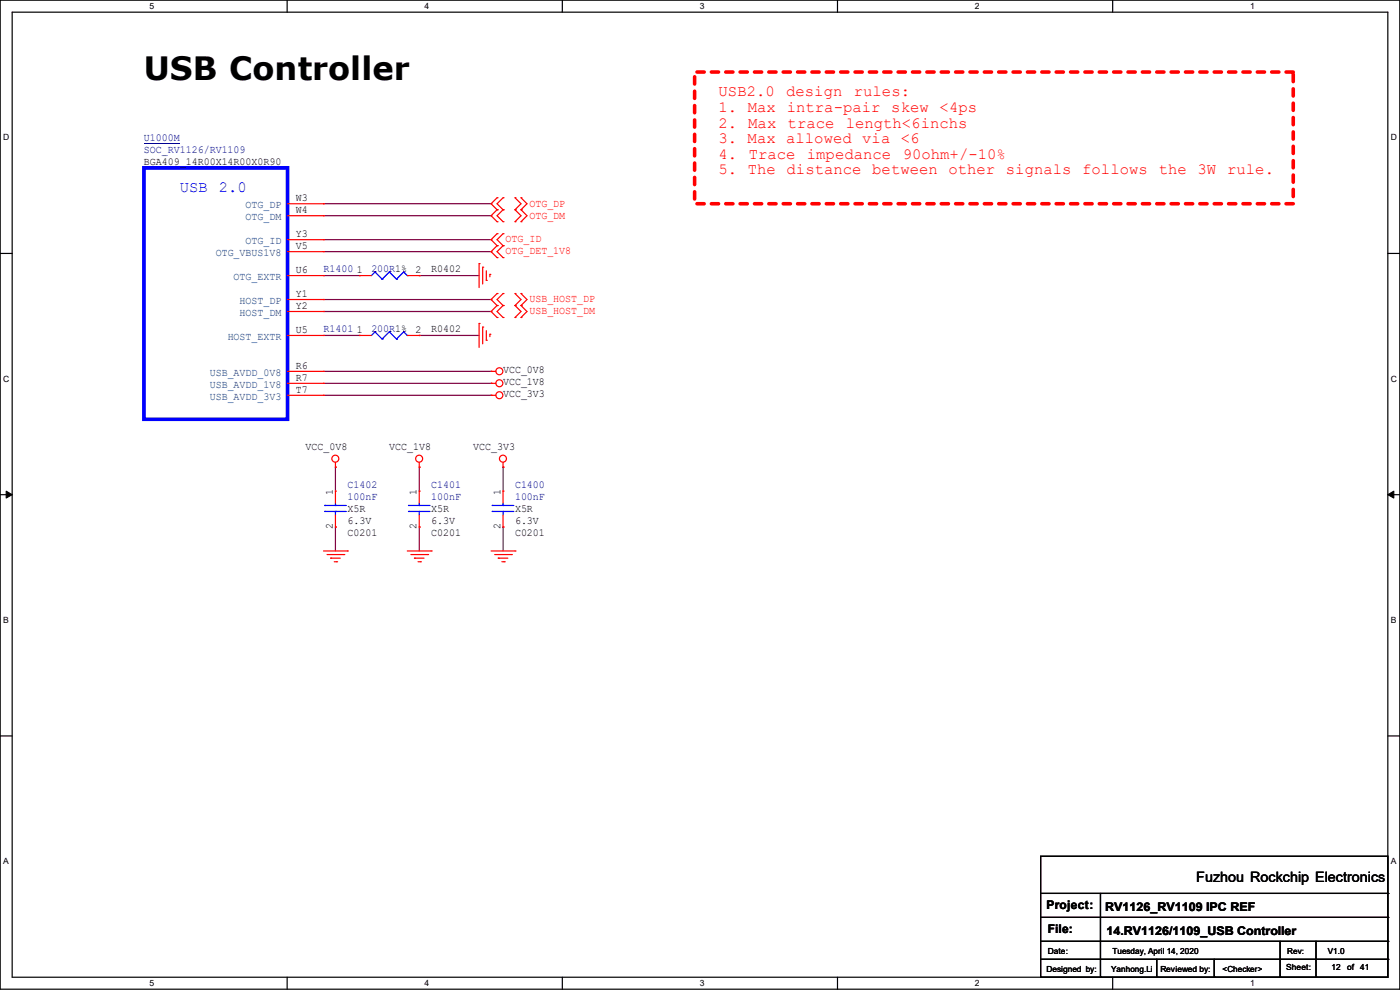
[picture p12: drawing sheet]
<svg xmlns="http://www.w3.org/2000/svg" width="297mm" height="210mm" viewBox="0 0 297 210" stroke-linecap="round" stroke-linejoin="round" font-family="sans-serif">
<path d="M0 0h297v209.8h-297zM2.6 2.6h291.8v204.7h-291.8z" fill="none" stroke="#000" stroke-width=".25"/>
<g fill="#fff">
<path d="M31.7 .3h1v2h-1z"/>
<path d="M31.7 207.6h1v1.9h-1z"/>
</g>
<path d="M60.9 0v2.6M60.9 207.3v2.5" fill="none" stroke="#000" stroke-width=".25"/>
<g fill="#fff">
<path d="M90.1 .3h1v2h-1z"/>
<path d="M90.1 207.6h1v1.9h-1z"/>
</g>
<path d="M119.3 0v2.6M119.3 207.3v2.5" fill="none" stroke="#000" stroke-width=".25"/>
<g fill="#fff">
<path d="M148.5 .3h.9v2h-.9z"/>
<path d="M148.5 207.6h.9v1.9h-.9z"/>
</g>
<path d="M177.7 0v2.6M177.7 207.3v2.5" fill="none" stroke="#000" stroke-width=".25"/>
<g fill="#fff">
<path d="M206.8 .3h1v2h-1z"/>
<path d="M206.8 207.6h1v1.9h-1z"/>
</g>
<path d="M236.1 0v2.6M236.1 207.3v2.5" fill="none" stroke="#000" stroke-width=".25"/>
<g fill="#fff">
<path d="M265.2 .3h1v2h-1z"/>
<path d="M265.2 207.6h1v1.9h-1z"/>
<path d="M.7 28.2h1.2v1.9h-1.2z"/>
<path d="M295.1 28.2h1.2v1.9h-1.2z"/>
<path d="M.7 79.3h1.2v2h-1.2z"/>
<path d="M295.1 79.3h1.2v2h-1.2z"/>
</g>
<path d="M0 53.8h2.6M294.4 53.8h2.6" fill="none" stroke="#000" stroke-width=".25"/>
<g fill="#fff">
<path d="M.7 130.5h1.2v2h-1.2z"/>
<path d="M295.1 130.5h1.1v2h-1.1z"/>
</g>
<path d="M0 104.9h2.6M294.4 104.9h2.6" fill="none" stroke="#000" stroke-width=".25"/>
<path d="M1.3 104.2l1.3 .7-1.3 .8zM294.4 104.9l1.3-.7v1.5z" fill="#000" stroke="#000" stroke-width=".21"/>
<g fill="#fff">
<path d="M.7 181.7h1.2v2h-1.2z"/>
<path d="M295.1 181.7h1.1v2h-1.1z"/>
</g>
<g fill="none" stroke="#000" stroke-width=".25">
<path d="M0 156.1h2.6M294.4 156.1h2.6M220.8 181.7h73.6v25.6h-73.6zM220.8 189.5h73.6M220.8 194.6h73.6M220.8 199.7h73.6M233.5 189.5v17.8M271.6 199.7v7.6M279.2 199.7v7.6M294.4 189.5h.1M294.4 194.6h.1M294.4 199.7h.1"/>
<path d="M220.8 203.5h73.6M233.5 207.3h.1M245.4 207.3h.1M245.4 203.5v3.8M257.6 207.3h.1M257.6 203.5v3.8M271.6 207.3h.1M279.2 207.3h.1M294.4 203.5h.1"/>
</g>
<path d="M147.4 15.3h127v27.9h-127z" fill="none" stroke="#f00" stroke-width=".76" stroke-dasharray="1.5 1.5"/>
<g fill="none" stroke="#800040" stroke-width=".25">
<path d="M68.6 50.8h35.6M68.6 53.4h35.6M68.6 58.5h7.6M68.6 45.8h35.6M68.6 43.2h35.6M76.2 58.5h.1M88.9 58.5h.1M88.9 58.5h12.7M104.2 50.8h.1M104.2 53.4h.1M104.2 45.8h.1M104.2 43.2h.1"/>
<path d="M68.6 78.8h35.6M68.6 63.5h35.6M68.6 71.2h7.6M68.6 66.1h35.6M76.2 71.2h.1M88.9 71.2h.1M88.9 71.2h12.7M104.2 78.8h.1M104.2 63.5h.1M104.2 66.1h.1M68.6 81.3h35.6M68.6 83.9h35.6"/>
<path d="M71.2 99.1h.1M71.2 99.1v5.1M88.9 99.1h.1M88.9 99.1v5.1M104.2 81.3h.1M104.2 83.9h.1M106.7 99.1h.1M106.7 99.1v5.1M71.2 111.8h.1M71.2 111.8v5.1M88.9 111.8h.1M88.9 111.8v5.1"/>
<path d="M106.7 111.8h.1M106.7 111.8v5.1"/>
</g>
<g fill="none" stroke="#f00" stroke-width=".25">
<path d="M61 58.5h7.6M61 45.8h7.6M61 43.2h7.6M61 50.8h7.6M61 53.4h7.6M68.6 45.8h.1M68.6 43.2h.1M68.6 50.8h.1M68.6 58.5h.1M68.6 53.4h.1M76.2 58.5h.1M76.2 58.5h2.6"/>
<path d="M86.4 58.5h2.5M88.9 58.5h.1M101.6 55.9h.1M101.6 55.9v5.1M102.4 56.7h.1M102.4 56.7v3.5M103.2 59.5h.1M103.2 57.4v2.1M103.9 58.2h.1M103.9 58.2v.5M105.5 49.6h.1M105.5 52.1h.1"/>
<path d="M105.5 54.7h.1M105.5 44.5h.1M105.5 47h.1M105.5 42h.1M105.5 49.6l-1.3 1.2 1.3 1.3M105.5 52.1l-1.3 1.3 1.3 1.3M105.5 44.5l-1.3 1.3 1.3 1.2M105.5 42l-1.3 1.2 1.3 1.3M106.7 52.1h.1M106.7 49.6h.1M106.7 54.7h.1M106.7 47h.1"/>
<path d="M106.7 44.5h.1M106.7 42h.1M106.7 49.6l-1.2 1.2 1.2 1.3M106.7 52.1l-1.2 1.3 1.2 1.3M106.7 44.5l-1.2 1.3 1.2 1.2M106.7 42l-1.2 1.2 1.2 1.3M109.3 47h.1M109.3 44.5h.1M109.3 42h.1M109.3 44.5l1.2 1.3-1.2 1.2M109.3 42l1.2 1.2-1.2 1.3M110.5 47h.1"/>
<path d="M110.5 44.5h.1M110.5 42h.1M110.5 42l1.3 1.2-1.3 1.3M110.5 44.5l1.3 1.3-1.3 1.2M61 78.8h7.6M61 71.2h7.6M61 66.1h7.6M61 63.5h7.6M68.6 66.1h.1M68.6 63.5h.1M68.6 78.8h.1M68.6 71.2h.1"/>
<path d="M76.2 71.2h.1M76.2 71.2h2.6M86.4 71.2h2.5M88.9 71.2h.1M101.6 68.6h.1M101.6 68.6v5.1M102.4 69.4h.1M102.4 69.4v3.5M103.2 72.2h.1M103.2 70.1v2.1M103.9 70.9h.1M103.9 70.9v.5"/>
<path d="M104.2 78.8h.1M104.2 78.8h1M105.5 64.8h.1M105.5 67.4h.1M105.5 62.3h.1M105.5 64.8l-1.3 1.3 1.3 1.3M105.5 62.3l-1.3 1.2 1.3 1.3M106.7 67.4h.1M106.7 64.8h.1M106.7 62.3h.1M106.7 64.8l-1.2 1.3 1.2 1.3M106.7 62.3l-1.2 1.2 1.2 1.3"/>
<path d="M109.3 67.4h.1M109.3 64.8h.1M109.3 62.3h.1M109.3 64.8l1.2 1.3-1.2 1.3M109.3 62.3l1.2 1.2-1.2 1.3M110.5 67.4h.1M110.5 64.8h.1M110.5 62.3h.1M110.5 64.8l1.3 1.3-1.3 1.3M110.5 62.3l1.3 1.2-1.3 1.3M61 81.3h7.6M61 83.9h7.6"/>
<path d="M68.6 83.9h.1M68.6 81.3h.1M71.2 99.1h.1M71.2 98.1v1M88.9 99.1h.1M88.9 98.1v1M104.2 81.3h.1M104.2 83.9h.1M104.2 81.3h1M104.2 83.9h1M106.7 99.1h.1M106.7 98.1v1"/>
<path d="M68.6 116.9h5.1M69.4 117.6h3.5M70.1 118.4h.1M70.1 118.4h2.1M70.9 119.2h.5M71.2 104.2h.1M71.2 111.8h.1M71.2 104.2v2.5M71.2 109.3v2.5M71.4 119.2h.1M72.9 117.6h.1M73.7 116.9h.1"/>
<path d="M86.4 116.9h5.1M87.2 117.6h3.5M87.9 118.4h.1M87.9 118.4h2.1M88.7 119.2h.5M88.9 104.2h.1M88.9 111.8h.1M88.9 104.2v2.5M88.9 109.3v2.5M89.2 119.2h.1M90.7 117.6h.1M91.5 116.9h.1"/>
<path d="M104.2 116.9h5.1M104.9 117.6h3.6M105.7 118.4h.1M105.7 118.4h2M106.5 119.2h.5M106.7 104.2h.1M106.7 111.8h.1M106.7 104.2v2.5M106.7 109.3v2.5M107 119.2h.1M108.5 117.6h.1M109.3 116.9h.1"/>
<circle cx="105.9" cy="78.8" r=".74"/>
<circle cx="71.1" cy="97.3" r=".74"/>
<circle cx="88.9" cy="97.3" r=".74"/>
<circle cx="105.9" cy="81.3" r=".74"/>
<circle cx="105.9" cy="83.8" r=".74"/>
<circle cx="106.7" cy="97.3" r=".74"/>
</g>
<g fill="none" stroke="#00f" stroke-width=".25">
<path d="M79.5 57.7h.1M79.5 57.7l-.7 .8M79.5 57.7l1.6 1.5M81.1 59.2h.1M82.6 57.7h.1M82.6 57.7l-1.5 1.5M82.6 57.7l1.5 1.5M84.1 59.2h.1M85.6 57.7h.1M85.6 57.7l-1.5 1.5M85.6 57.7l.8 .8M86.4 58.5h.1"/>
<path d="M79.5 70.4h.1M79.5 70.4l-.7 .8M79.5 70.4l1.6 1.5M81.1 71.9h.1M82.6 70.4h.1M82.6 70.4l-1.5 1.5M82.6 70.4l1.5 1.5M84.1 71.9h.1M85.6 70.4h.1M85.6 70.4l-1.5 1.5M85.6 70.4l.8 .8M86.4 71.2h.1"/>
<path d="M68.9 108.5h.1M68.9 107.2h.1M68.9 108.5h4.5M68.9 107.2h4.5M71.2 107.2h.1M71.2 108.5h.1M71.2 106.7v.5M71.2 108.5v.8M86.7 108.5h.1M86.7 107.2h.1M86.7 108.5h4.5M86.7 107.2h4.5"/>
<path d="M88.9 107.2h.1M88.9 108.5h.1M88.9 106.7v.5M88.9 108.5v.8M104.4 108.5h.1M104.4 107.2h.1M104.4 108.5h4.6M104.4 107.2h4.6M106.7 107.2h.1M106.7 108.5h.1M106.7 106.7v.5M106.7 108.5v.8"/>
</g>
<path d="M30.5 35.6h30.5v53.3h-30.5z" fill="none" stroke="#00f" stroke-width=".76"/>
<path d="M30.5 30.4h7.6" fill="none" stroke="#000080" stroke-width=".21"/>
<text font-size="6.8" x="30.5" y="17">USB Controller</text>
<g font-size="3.3" fill="#f00">
<text x="152.4" y="20.4">USB2.0</text>
<text x="152.4" y="23.7">1. Max intra-pair skew &lt;4ps</text>
<text x="166.8" y="20.4">design</text>
<text x="181.1" y="20.4">rules:</text>
<text x="152.4" y="27.1">2.</text>
<text x="158.7" y="27.1">Max</text>
<text x="167.1" y="27.1">trace</text>
<text x="179.4" y="27.1">length&lt;6inchs</text>
<text x="152.4" y="30.4">3. Max allowed via &lt;6</text>
<text x="152.4" y="33.7">4.</text>
<text x="158.8" y="33.7">Trace</text>
<text x="171.2" y="33.7">impedance</text>
<text x="191.5" y="33.7">90ohm+/-10%</text>
<text x="152.4" y="37">5. The distance between other signals follows</text>
<text x="245.8" y="37">the</text>
<text x="254.1" y="37">3W</text>
<text x="260.4" y="37">rule.</text>
</g>
<text font-size="3.3" fill="#00f" x="38.1" y="40.8">USB 2.0</text>
<text font-size="3" x="253.8" y="187.2">Fuzhou Rockchip Electronics</text>
<g font-size="2.5">
<text x="222" y="192.9">Project:</text>
<text x="222.3" y="198">File:</text>
<text x="234.5" y="193.2">RV1126_RV1109 IPC REF</text>
<text x="234.7" y="198.2">14.RV1126/1109_USB Controller</text>
</g>
<g font-size="2.3" fill="#000080">
<text x="30.5" y="29.8">U1000M</text>
<text x="30.5" y="32.4">SOC_RV1126/RV1109</text>
<text x="68.6" y="57.8">R1400</text>
<text x="78.8" y="57.8">200R1%</text>
<text x="68.6" y="70.5">R1401</text>
<text x="78.8" y="70.5">200R1%</text>
<text x="73.7" y="103.5">C1402</text>
<text x="73.7" y="106">100nF</text>
<text x="91.5" y="103.5">C1401</text>
<text x="91.5" y="106">100nF</text>
<text x="109.3" y="103.5">C1400</text>
<text x="109.3" y="106">100nF</text>
</g>
<g font-size="2.3">
<text x="30.5" y="34.9">BGA409_14R00X14R00X0R90</text>
<text x="62.8" y="45.2">W4</text>
<text x="62.8" y="42.7">W3</text>
<text x="62.8" y="50.3">Y3</text>
<text x="62.8" y="52.8">V5</text>
<text x="62.8" y="57.9">U6</text>
<text x="75.7" y="57.9">1</text>
<text x="88.2" y="57.9">2</text>
<text x="91.5" y="57.8">R0402</text>
<text x="62.8" y="65.5">Y2</text>
<text x="62.8" y="63">Y1</text>
<text x="62.8" y="70.6">U5</text>
<text x="75.7" y="70.6">1</text>
<text x="88.2" y="70.6">2</text>
<text x="91.5" y="70.5">R0402</text>
<text x="62.8" y="83.3">T7</text>
<text x="62.8" y="80.8">R7</text>
<text x="62.8" y="78.2">R6</text>
<text x="106.7" y="79.1">VCC_0V8</text>
<text x="106.7" y="81.7">VCC_1V8</text>
<text x="106.7" y="84.2">VCC_3V3</text>
<text x="64.8" y="95.4">VCC_0V8</text>
<text x="82.6" y="95.4">VCC_1V8</text>
<text x="100.4" y="95.4">VCC_3V3</text>
<text x="70.6" y="104.9" transform="rotate(-90 70.6 104.9)">1</text>
<text x="88.4" y="104.9" transform="rotate(-90 88.4 104.9)">1</text>
<text x="106.2" y="104.9" transform="rotate(-90 106.2 104.9)">1</text>
<text x="70.6" y="112.3" transform="rotate(-90 70.6 112.3)">2</text>
<text x="73.7" y="113.7">C0201</text>
<text x="73.7" y="108.6">X5R</text>
<text x="73.7" y="111.1">6.3V</text>
<text x="88.4" y="112.3" transform="rotate(-90 88.4 112.3)">2</text>
<text x="91.5" y="113.7">C0201</text>
<text x="91.5" y="108.6">X5R</text>
<text x="91.5" y="111.1">6.3V</text>
<text x="106.2" y="112.3" transform="rotate(-90 106.2 112.3)">2</text>
<text x="109.3" y="113.7">C0201</text>
<text x="109.3" y="108.6">X5R</text>
<text x="109.3" y="111.1">6.3V</text>
</g>
<g font-size="2.3" fill="#004080">
<text x="52.1" y="46.7">OTG_DM</text>
<text x="52.1" y="44.2">OTG_DP</text>
<text x="52.1" y="51.8">OTG_ID</text>
<text x="45.8" y="54.3">OTG_VBUS1V8</text>
<text x="49.6" y="59.4">OTG_EXTR</text>
<text x="50.8" y="64.5">HOST_DP</text>
<text x="50.8" y="67">HOST_DM</text>
<text x="48.3" y="72.1">HOST_EXTR</text>
<text x="44.5" y="82.3">USB_AVDD_1V8</text>
<text x="44.5" y="79.7">USB_AVDD_0V8</text>
<text x="44.5" y="84.8">USB_AVDD_3V3</text>
</g>
<g font-size="2.3" fill="#f00">
<text x="112.3" y="46.4">OTG_DM</text>
<text x="112.3" y="43.8">OTG_DP</text>
<text x="107.2" y="51.4">OTG_ID</text>
<text x="107.2" y="54">OTG_DET_1V8</text>
<text x="112.3" y="64.1">USB_HOST_DP</text>
<text x="112.3" y="66.7">USB_HOST_DM</text>
</g>
<g font-size="1.8">
<text x="31.7" y="1.9">5</text>
<text x="90.1" y="1.9">4</text>
<text x="148.5" y="1.9">3</text>
<text x="206.8" y="1.9">2</text>
<text x="265.2" y="1.9">1</text>
<text x=".7" y="29.8">D</text>
<text x="295.1" y="29.8">D</text>
<text x=".7" y="80.9">C</text>
<text x="295.1" y="80.9">C</text>
<text x=".7" y="132.1">B</text>
<text x="295.1" y="132.1">B</text>
<text x=".7" y="183.3">A</text>
<text x="295.1" y="183.3">A</text>
<text x="222.3" y="202.3">Date:</text>
<text x="236" y="202.3">Tuesday, April 14, 2020</text>
<text x="281.7" y="202.3">V1.0</text>
<text x="31.7" y="209.2">5</text>
<text x="90.1" y="209.2">4</text>
<text x="148.5" y="209.2">3</text>
<text x="206.8" y="209.2">2</text>
<text x="222" y="206.1">Designed by:</text>
<text x="235.7" y="206.1">Yanhong.Li</text>
<text x="246.2" y="206.1">Reviewed by:</text>
<text x="259.4" y="206.1">&lt;Checker&gt;</text>
<text x="265.2" y="209.2">1</text>
<text x="272.8" y="205.9">Sheet:</text>
<text x="282.5" y="205.9">12</text>
<text x="285.8" y="205.9">of</text>
<text x="288.6" y="205.9">41</text>
</g>
<text font-size="1.7" x="273.1" y="202.3">Rev:</text>
</svg>
